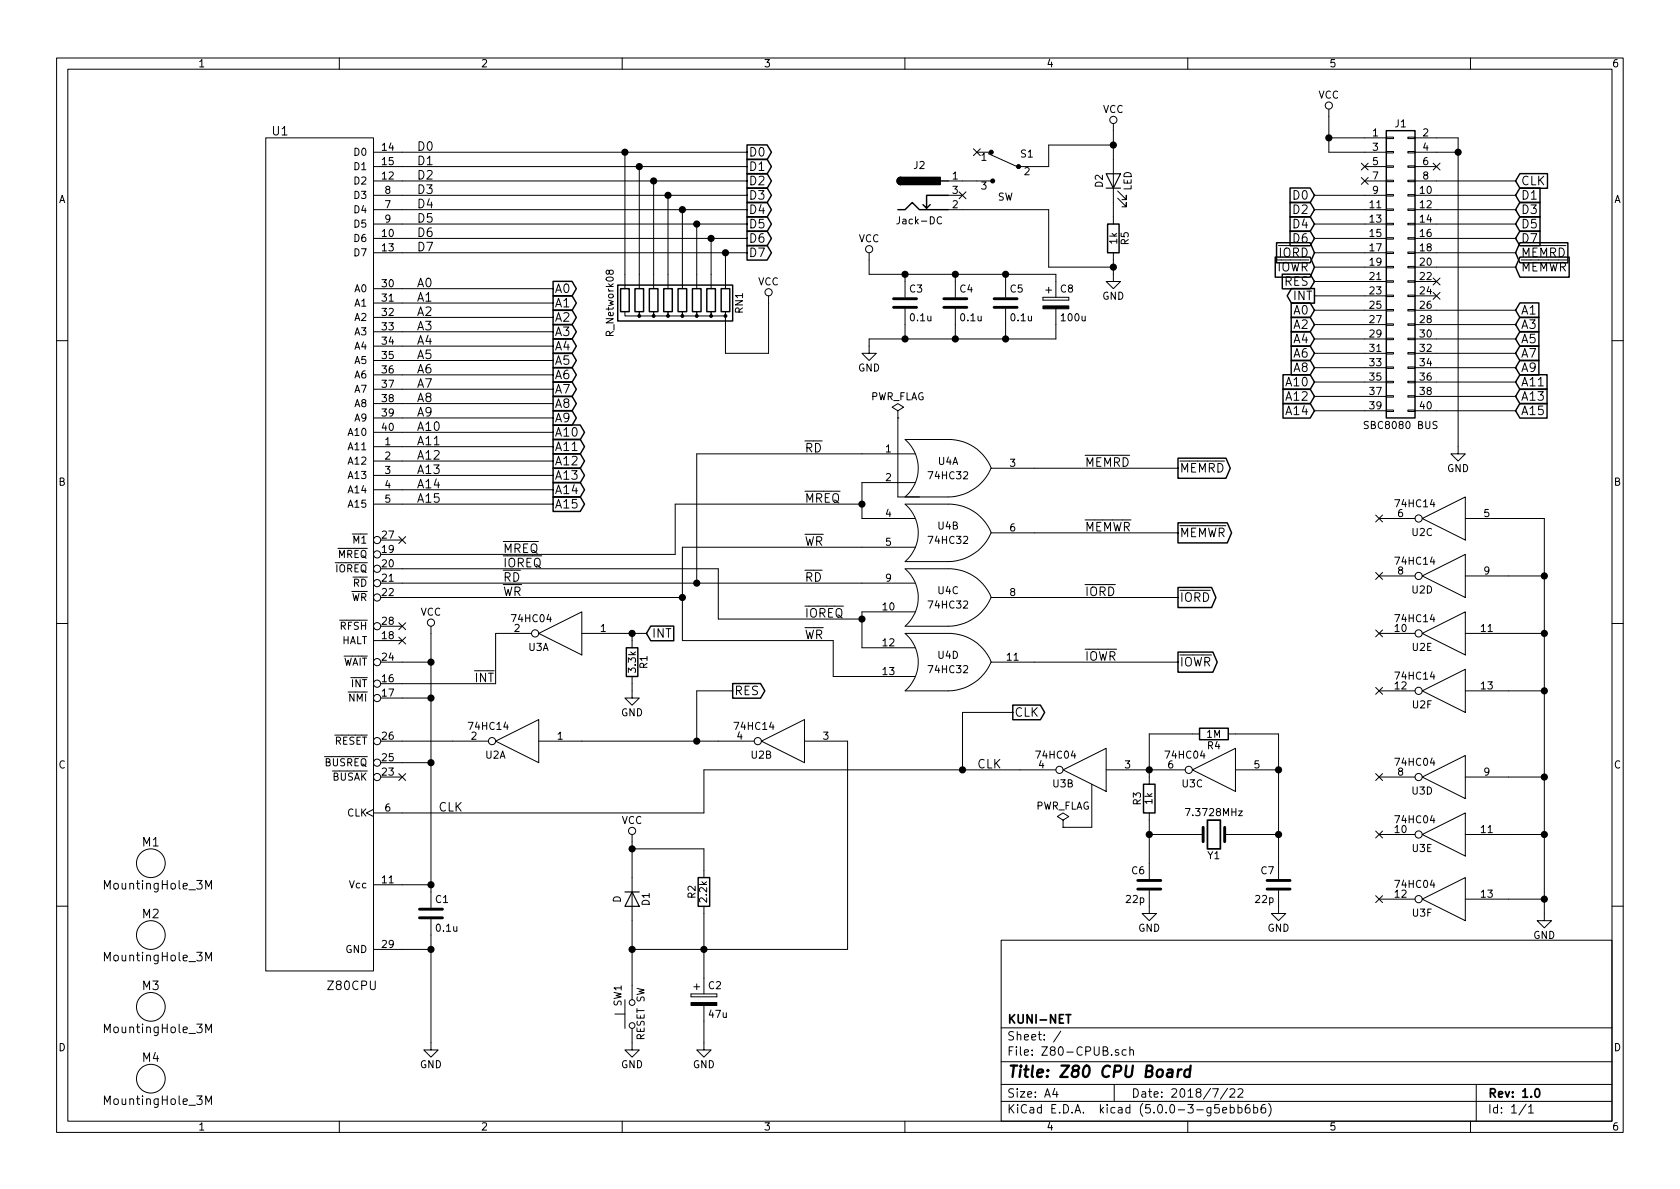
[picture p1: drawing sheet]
EESchema Schematic File Version 4
LIBS:Z80-CPUB-cache
EELAYER 26 0
EELAYER END
$Descr A4 11693 8268
encoding utf-8
Sheet 1 1
Title "Z80 CPU Board"
Date "2018/7/22"
Rev "1.0"
Comp "KUNI-NET"
Comment1 ""
Comment2 ""
Comment3 ""
Comment4 ""
$EndDescr
Text Label 2900 2000 0    60   ~ 0
A0
Text Label 2900 1050 0    60   ~ 0
D0
Text Label 2900 1150 0    60   ~ 0
D1
Text Label 2900 1250 0    60   ~ 0
D2
Text Label 2900 1350 0    60   ~ 0
D3
Text Label 2900 1450 0    60   ~ 0
D4
Text Label 2900 1550 0    60   ~ 0
D5
Text Label 2900 1650 0    60   ~ 0
D6
Text Label 2900 1750 0    60   ~ 0
D7
Text Label 2900 2100 0    60   ~ 0
A1
Text Label 2900 2200 0    60   ~ 0
A2
Text Label 2900 2300 0    60   ~ 0
A3
Text Label 2900 2400 0    60   ~ 0
A4
Text Label 2900 2500 0    60   ~ 0
A5
Text Label 2900 2600 0    60   ~ 0
A6
Text Label 2900 2700 0    60   ~ 0
A7
Text Label 2900 2800 0    60   ~ 0
A8
Text Label 2900 2900 0    60   ~ 0
A9
Text Label 2900 3000 0    60   ~ 0
A10
Text Label 2900 3100 0    60   ~ 0
A11
Text Label 2900 3200 0    60   ~ 0
A12
Text Label 2900 3300 0    60   ~ 0
A13
Text Label 2900 3400 0    60   ~ 0
A14
Text Label 2900 3500 0    60   ~ 0
A15
$Comp
L Device:Crystal Y1
U 1 1
P 8450 5800
F 0 "Y1" H 8450 5950 50  0000 C CNN
F 1 "7.3728MHz" H 8450 5650 50  0000 C CNN
F 2 "Crystals:Crystal_HC49-4H_Vertical" H 8450 5800 50  0001 C CNN
F 3 "" H 8450 5800 50  0001 C CNN
	1    8450 5800
	1    0    0    1   
$EndComp
$Comp
L Device:C C6
U 1 1
P 8000 6150
F 0 "C6" H 8025 6250 50  0000 L CNN
F 1 "22p" H 8025 6050 50  0000 L CNN
F 2 "Capacitors_THT:C_Rect_L4.0mm_W2.5mm_P2.50mm" H 8038 6000 50  0001 C CNN
F 3 "" H 8000 6150 50  0001 C CNN
	1    8000 6150
	-1   0    0    -1  
$EndComp
$Comp
L Device:C C7
U 1 1
P 8900 6150
F 0 "C7" H 8925 6250 50  0000 L CNN
F 1 "22p" H 8925 6050 50  0000 L CNN
F 2 "Capacitors_THT:C_Rect_L4.0mm_W2.5mm_P2.50mm" H 8938 6000 50  0001 C CNN
F 3 "" H 8900 6150 50  0001 C CNN
	1    8900 6150
	-1   0    0    -1  
$EndComp
$Comp
L power:GND #PWR01
U 1 1
P 8000 6300
F 0 "#PWR01" H 8000 6050 50  0001 C CNN
F 1 "GND" H 8000 6150 50  0000 C CNN
F 2 "" H 8000 6300 50  0001 C CNN
F 3 "" H 8000 6300 50  0001 C CNN
	1    8000 6300
	-1   0    0    -1  
$EndComp
$Comp
L power:GND #PWR02
U 1 1
P 8900 6300
F 0 "#PWR02" H 8900 6050 50  0001 C CNN
F 1 "GND" H 8900 6150 50  0000 C CNN
F 2 "" H 8900 6300 50  0001 C CNN
F 3 "" H 8900 6300 50  0001 C CNN
	1    8900 6300
	-1   0    0    -1  
$EndComp
$Comp
L Device:R R3
U 1 1
P 8000 5550
F 0 "R3" V 8080 5550 50  0000 C CNN
F 1 "1k" V 8000 5550 50  0000 C CNN
F 2 "Resistors_THT:R_Axial_DIN0207_L6.3mm_D2.5mm_P7.62mm_Horizontal" V 7930 5550 50  0001 C CNN
F 3 "" H 8000 5550 50  0001 C CNN
	1    8000 5550
	-1   0    0    -1  
$EndComp
$Comp
L Device:R R4
U 1 1
P 8450 5100
F 0 "R4" V 8530 5100 50  0000 C CNN
F 1 "1M" V 8450 5100 50  0000 C CNN
F 2 "Resistors_THT:R_Axial_DIN0207_L6.3mm_D2.5mm_P7.62mm_Horizontal" V 8380 5100 50  0001 C CNN
F 3 "" H 8450 5100 50  0001 C CNN
	1    8450 5100
	0    -1   1    0   
$EndComp
$Comp
L power:GND #PWR03
U 1 1
P 3000 7250
F 0 "#PWR03" H 3000 7000 50  0001 C CNN
F 1 "GND" H 3000 7100 50  0000 C CNN
F 2 "" H 3000 7250 50  0001 C CNN
F 3 "" H 3000 7250 50  0001 C CNN
	1    3000 7250
	1    0    0    -1  
$EndComp
$Comp
L Device:R R2
U 1 1
P 4900 6200
F 0 "R2" V 4980 6200 50  0000 C CNN
F 1 "2.2k" V 4900 6200 50  0000 C CNN
F 2 "Resistors_THT:R_Axial_DIN0207_L6.3mm_D2.5mm_P7.62mm_Horizontal" V 4830 6200 50  0001 C CNN
F 3 "" H 4900 6200 50  0001 C CNN
	1    4900 6200
	-1   0    0    -1  
$EndComp
$Comp
L power:VCC #PWR04
U 1 1
P 3000 4400
F 0 "#PWR04" H 3000 4250 50  0001 C CNN
F 1 "VCC" H 3000 4550 50  0000 C CNN
F 2 "" H 3000 4400 50  0001 C CNN
F 3 "" H 3000 4400 50  0001 C CNN
	1    3000 4400
	1    0    0    -1  
$EndComp
$Comp
L Device:R R1
U 1 1
P 4400 4600
F 0 "R1" V 4480 4600 50  0000 C CNN
F 1 "3.3k" V 4400 4600 50  0000 C CNN
F 2 "Resistors_THT:R_Axial_DIN0207_L6.3mm_D2.5mm_P7.62mm_Horizontal" V 4330 4600 50  0001 C CNN
F 3 "" H 4400 4600 50  0001 C CNN
	1    4400 4600
	1    0    0    -1  
$EndComp
NoConn ~ 2800 4450
NoConn ~ 2800 4350
$Comp
L Z80-CPUB-rescue:74LS32 U4
U 2 1
P 6600 3700
F 0 "U4" H 6600 3750 50  0000 C CNN
F 1 "74HC32" H 6600 3650 50  0000 C CNN
F 2 "Housings_DIP:DIP-14_W7.62mm_Socket" H 6600 3700 50  0001 C CNN
F 3 "" H 6600 3700 50  0001 C CNN
	2    6600 3700
	1    0    0    -1  
$EndComp
$Comp
L Z80-CPUB-rescue:74LS32 U4
U 3 1
P 6600 4150
F 0 "U4" H 6600 4200 50  0000 C CNN
F 1 "74HC32" H 6600 4100 50  0000 C CNN
F 2 "Housings_DIP:DIP-14_W7.62mm_Socket" H 6600 4150 50  0001 C CNN
F 3 "" H 6600 4150 50  0001 C CNN
	3    6600 4150
	1    0    0    -1  
$EndComp
$Comp
L Z80-CPUB-rescue:74LS32 U4
U 4 1
P 6600 4600
F 0 "U4" H 6600 4650 50  0000 C CNN
F 1 "74HC32" H 6600 4550 50  0000 C CNN
F 2 "Housings_DIP:DIP-14_W7.62mm_Socket" H 6600 4600 50  0001 C CNN
F 3 "" H 6600 4600 50  0001 C CNN
	4    6600 4600
	1    0    0    -1  
$EndComp
Text Label 7550 4150 0    60   ~ 0
~IORD
Text Label 7550 4600 0    60   ~ 0
~IOWR
Text Label 5600 4450 0    60   ~ 0
~WR
Text Label 5600 4300 0    60   ~ 0
~IOREQ
Text Label 5600 4050 0    60   ~ 0
~RD
Text Label 5600 3800 0    60   ~ 0
~WR
Text Label 5600 3500 0    60   ~ 0
~MREQ
Text Label 5600 3150 0    60   ~ 0
~RD
$Comp
L Z80-CPUB-rescue:SW_Push SW1
U 1 1
P 4400 7050
F 0 "SW1" H 4450 7150 50  0000 L CNN
F 1 "RESET SW" H 4400 6990 50  0000 C CNN
F 2 "Buttons_Switches_THT:SW_PUSH_6mm" H 4400 7250 50  0001 C CNN
F 3 "" H 4400 7250 50  0001 C CNN
	1    4400 7050
	0    -1   -1   0   
$EndComp
Text Label 7550 3250 0    60   ~ 0
~MEMRD
Text Label 7550 3700 0    60   ~ 0
~MEMWR
Text Label 3500 3850 0    60   ~ 0
~MREQ
Text Label 3500 3950 0    60   ~ 0
~IOREQ
Text Label 3500 4050 0    60   ~ 0
~RD
Text Label 3500 4150 0    60   ~ 0
~WR
$Comp
L Z80-CPUB-rescue:Z80CPU U1
U 1 1
P 2100 3400
F 0 "U1" H 1950 5900 60  0000 C CNN
F 1 "Z80CPU" H 2450 -50 60  0000 C CNN
F 2 "Housings_DIP:DIP-40_W15.24mm" H 1950 850 60  0001 C CNN
F 3 "" H 1950 850 60  0001 C CNN
	1    2100 3400
	1    0    0    -1  
$EndComp
$Comp
L Device:C C1
U 1 1
P 3000 6350
F 0 "C1" H 3025 6450 50  0000 L CNN
F 1 "0.1u" H 3025 6250 50  0000 L CNN
F 2 "Capacitors_THT:C_Rect_L4.0mm_W2.5mm_P2.50mm" H 3038 6200 50  0001 C CNN
F 3 "" H 3000 6350 50  0001 C CNN
	1    3000 6350
	1    0    0    -1  
$EndComp
$Comp
L Device:CP C2
U 1 1
P 4900 6950
F 0 "C2" H 4925 7050 50  0000 L CNN
F 1 "47u" H 4925 6850 50  0000 L CNN
F 2 "Capacitors_THT:CP_Radial_D4.0mm_P2.00mm" H 4938 6800 50  0001 C CNN
F 3 "" H 4900 6950 50  0001 C CNN
	1    4900 6950
	1    0    0    -1  
$EndComp
$Comp
L power:GND #PWR05
U 1 1
P 4900 7250
F 0 "#PWR05" H 4900 7000 50  0001 C CNN
F 1 "GND" H 4900 7100 50  0000 C CNN
F 2 "" H 4900 7250 50  0001 C CNN
F 3 "" H 4900 7250 50  0001 C CNN
	1    4900 7250
	1    0    0    -1  
$EndComp
Text Label 3050 5650 0    60   ~ 0
CLK
Text Label 6800 5350 0    60   ~ 0
CLK
Text Label 3300 4750 0    60   ~ 0
~INT
$Comp
L power:GND #PWR06
U 1 1
P 4400 7250
F 0 "#PWR06" H 4400 7000 50  0001 C CNN
F 1 "GND" H 4400 7100 50  0000 C CNN
F 2 "" H 4400 7250 50  0001 C CNN
F 3 "" H 4400 7250 50  0001 C CNN
	1    4400 7250
	1    0    0    -1  
$EndComp
NoConn ~ 2800 3750
$Comp
L power:PWR_FLAG #FLG07
U 1 1
P 7400 5750
F 0 "#FLG07" H 7400 5825 50  0001 C CNN
F 1 "PWR_FLAG" H 7400 5900 50  0000 C CNN
F 2 "" H 7400 5750 50  0001 C CNN
F 3 "" H 7400 5750 50  0001 C CNN
	1    7400 5750
	1    0    0    -1  
$EndComp
Text GLabel 5200 1050 2    60   Output ~ 0
D0
Text GLabel 5200 1150 2    60   Output ~ 0
D1
Text GLabel 5200 1250 2    60   Output ~ 0
D2
Text GLabel 5200 1350 2    60   Output ~ 0
D3
Text GLabel 5200 1450 2    60   Output ~ 0
D4
Text GLabel 5200 1550 2    60   Output ~ 0
D5
Text GLabel 5200 1650 2    60   Output ~ 0
D6
Text GLabel 5200 1750 2    60   Output ~ 0
D7
Text GLabel 3850 2000 2    60   Output ~ 0
A0
Text GLabel 3850 2100 2    60   Output ~ 0
A1
Text GLabel 3850 2200 2    60   Output ~ 0
A2
Text GLabel 3850 2300 2    60   Output ~ 0
A3
Text GLabel 3850 2400 2    60   Output ~ 0
A4
Text GLabel 3850 2500 2    60   Output ~ 0
A5
Text GLabel 3850 2600 2    60   Output ~ 0
A6
Text GLabel 3850 2700 2    60   Output ~ 0
A7
Text GLabel 3850 2800 2    60   Output ~ 0
A8
Text GLabel 3850 2900 2    60   Output ~ 0
A9
Text GLabel 3850 3000 2    60   Output ~ 0
A10
Text GLabel 3850 3100 2    60   Output ~ 0
A11
Text GLabel 3850 3200 2    60   Output ~ 0
A12
Text GLabel 3850 3300 2    60   Output ~ 0
A13
Text GLabel 3850 3400 2    60   Output ~ 0
A14
Text GLabel 3850 3500 2    60   Output ~ 0
A15
Text GLabel 8200 3250 2    60   Output ~ 0
~MEMRD
Text GLabel 8200 3700 2    60   Output ~ 0
~MEMWR
Text GLabel 8200 4150 2    60   Output ~ 0
~IORD
Text GLabel 8200 4600 2    60   Output ~ 0
~IOWR
Text GLabel 4500 4400 2    60   Input ~ 0
INT
$Comp
L Z80-CPUB-rescue:74HC14 U2
U 1 1
P 3600 5150
F 0 "U2" H 3750 5250 50  0000 C CNN
F 1 "74HC14" H 3800 5050 50  0000 C CNN
F 2 "Housings_DIP:DIP-14_W7.62mm_Socket" H 3600 5150 50  0001 C CNN
F 3 "" H 3600 5150 50  0001 C CNN
	1    3600 5150
	-1   0    0    1   
$EndComp
$Comp
L Z80-CPUB-rescue:74HC14 U2
U 2 1
P 5450 5150
F 0 "U2" H 5600 5250 50  0000 C CNN
F 1 "74HC14" H 5650 5050 50  0000 C CNN
F 2 "Housings_DIP:DIP-14_W7.62mm_Socket" H 5450 5150 50  0001 C CNN
F 3 "" H 5450 5150 50  0001 C CNN
	2    5450 5150
	-1   0    0    1   
$EndComp
Text GLabel 5100 4800 2    60   Output ~ 0
RES
$Comp
L Device:D D1
U 1 1
P 4400 6250
F 0 "D1" H 4400 6350 50  0000 C CNN
F 1 "D" H 4400 6150 50  0000 C CNN
F 2 "Diodes_THT:D_DO-41_SOD81_P10.16mm_Horizontal" H 4400 6250 50  0001 C CNN
F 3 "" H 4400 6250 50  0001 C CNN
	1    4400 6250
	0    1    1    0   
$EndComp
$Comp
L power:GND #PWR08
U 1 1
P 4400 4800
F 0 "#PWR08" H 4400 4550 50  0001 C CNN
F 1 "GND" H 4400 4650 50  0000 C CNN
F 2 "" H 4400 4800 50  0001 C CNN
F 3 "" H 4400 4800 50  0001 C CNN
	1    4400 4800
	1    0    0    -1  
$EndComp
$Comp
L Z80-CPUB-rescue:74LS32 U4
U 1 1
P 6600 3250
F 0 "U4" H 6600 3300 50  0000 C CNN
F 1 "74HC32" H 6600 3200 50  0000 C CNN
F 2 "Housings_DIP:DIP-14_W7.62mm_Socket" H 6600 3250 50  0001 C CNN
F 3 "" H 6600 3250 50  0001 C CNN
	1    6600 3250
	1    0    0    -1  
$EndComp
$Comp
L Device:R_Network08 RN1
U 1 1
P 4650 2100
F 0 "RN1" V 4150 2100 50  0000 C CNN
F 1 "R_Network08" V 5050 2100 50  0000 C CNN
F 2 "Resistors_THT:R_Array_SIP9" V 5125 2100 50  0001 C CNN
F 3 "" H 4650 2100 50  0001 C CNN
	1    4650 2100
	-1   0    0    1   
$EndComp
NoConn ~ 2800 5400
$Comp
L power:VCC #PWR09
U 1 1
P 5350 2100
F 0 "#PWR09" H 5350 1950 50  0001 C CNN
F 1 "VCC" H 5350 2250 50  0000 C CNN
F 2 "" H 5350 2100 50  0001 C CNN
F 3 "" H 5350 2100 50  0001 C CNN
	1    5350 2100
	1    0    0    -1  
$EndComp
$Comp
L Z80-CPUB-rescue:Conn_02x20_Odd_Even J1
U 1 1
P 9700 1850
F 0 "J1" H 9750 2850 50  0000 C CNN
F 1 "SBC8080 BUS" H 9750 750 50  0000 C CNN
F 2 "Pin_Headers:Pin_Header_Angled_2x20" H 9700 1850 50  0001 C CNN
F 3 "" H 9700 1850 50  0001 C CNN
	1    9700 1850
	1    0    0    -1  
$EndComp
$Comp
L power:VCC #PWR010
U 1 1
P 9250 800
F 0 "#PWR010" H 9250 650 50  0001 C CNN
F 1 "VCC" H 9250 950 50  0000 C CNN
F 2 "" H 9250 800 50  0001 C CNN
F 3 "" H 9250 800 50  0001 C CNN
	1    9250 800 
	1    0    0    -1  
$EndComp
$Comp
L power:GND #PWR011
U 1 1
P 10150 3100
F 0 "#PWR011" H 10150 2850 50  0001 C CNN
F 1 "GND" H 10150 2950 50  0000 C CNN
F 2 "" H 10150 3100 50  0001 C CNN
F 3 "" H 10150 3100 50  0001 C CNN
	1    10150 3100
	1    0    0    -1  
$EndComp
NoConn ~ 9500 1150
NoConn ~ 10000 1150
NoConn ~ 9500 1250
Text GLabel 9150 1350 0    60   Input ~ 0
D0
Text GLabel 10550 1350 2    60   Input ~ 0
D1
Text GLabel 9150 1450 0    60   Input ~ 0
D2
Text GLabel 10550 1450 2    60   Input ~ 0
D3
Text GLabel 9150 1550 0    60   Input ~ 0
D4
Text GLabel 10550 1550 2    60   Input ~ 0
D5
Text GLabel 9150 1650 0    60   Input ~ 0
D6
Text GLabel 10550 1650 2    60   Input ~ 0
D7
Text GLabel 9150 1750 0    60   Input ~ 0
~IORD
Text GLabel 9150 1850 0    60   Input ~ 0
~IOWR
Text GLabel 9150 1950 0    60   Input ~ 0
RES
Text GLabel 9150 2050 0    60   Output ~ 0
INT
Text GLabel 10550 1750 2    60   Input ~ 0
~MEMRD
Text GLabel 10550 1850 2    60   Input ~ 0
~MEMWR
NoConn ~ 10000 1950
NoConn ~ 10000 2050
Text GLabel 9150 2150 0    60   Input ~ 0
A0
Text GLabel 10550 2150 2    60   Input ~ 0
A1
Text GLabel 9150 2250 0    60   Input ~ 0
A2
Text GLabel 10550 2250 2    60   Input ~ 0
A3
Text GLabel 9150 2350 0    60   Input ~ 0
A4
Text GLabel 10550 2350 2    60   Input ~ 0
A5
Text GLabel 9150 2450 0    60   Input ~ 0
A6
Text GLabel 10550 2450 2    60   Input ~ 0
A7
Text GLabel 9150 2550 0    60   Input ~ 0
A8
Text GLabel 10550 2550 2    60   Input ~ 0
A9
Text GLabel 9150 2650 0    60   Input ~ 0
A10
Text GLabel 10550 2650 2    60   Input ~ 0
A11
Text GLabel 9150 2750 0    60   Input ~ 0
A12
Text GLabel 10550 2750 2    60   Input ~ 0
A13
Text GLabel 9150 2850 0    60   Input ~ 0
A14
Text GLabel 10550 2850 2    60   Input ~ 0
A15
$Comp
L Z80-CPUB-rescue:74HC04 U3
U 1 1
P 3900 4400
F 0 "U3" H 4050 4500 50  0000 C CNN
F 1 "74HC04" H 4100 4300 50  0000 C CNN
F 2 "Housings_DIP:DIP-14_W7.62mm_Socket" H 3900 4400 50  0001 C CNN
F 3 "" H 3900 4400 50  0001 C CNN
	1    3900 4400
	-1   0    0    1   
$EndComp
$Comp
L Z80-CPUB-rescue:74HC04 U3
U 2 1
P 7550 5350
F 0 "U3" H 7700 5450 50  0000 C CNN
F 1 "74HC04" H 7750 5250 50  0000 C CNN
F 2 "Housings_DIP:DIP-14_W7.62mm_Socket" H 7550 5350 50  0001 C CNN
F 3 "" H 7550 5350 50  0001 C CNN
	2    7550 5350
	-1   0    0    1   
$EndComp
$Comp
L Z80-CPUB-rescue:74HC04 U3
U 3 1
P 8450 5350
F 0 "U3" H 8600 5450 50  0000 C CNN
F 1 "74HC04" H 8650 5250 50  0000 C CNN
F 2 "Housings_DIP:DIP-14_W7.62mm_Socket" H 8450 5350 50  0001 C CNN
F 3 "" H 8450 5350 50  0001 C CNN
	3    8450 5350
	-1   0    0    1   
$EndComp
$Comp
L power:PWR_FLAG #FLG012
U 1 1
P 6250 2900
F 0 "#FLG012" H 6250 2975 50  0001 C CNN
F 1 "PWR_FLAG" H 6250 3050 50  0000 C CNN
F 2 "" H 6250 2900 50  0001 C CNN
F 3 "" H 6250 2900 50  0001 C CNN
	1    6250 2900
	1    0    0    -1  
$EndComp
$Comp
L power:VCC #PWR013
U 1 1
P 4400 5850
F 0 "#PWR013" H 4400 5700 50  0001 C CNN
F 1 "VCC" H 4400 6000 50  0000 C CNN
F 2 "" H 4400 5850 50  0001 C CNN
F 3 "" H 4400 5850 50  0001 C CNN
	1    4400 5850
	1    0    0    -1  
$EndComp
Wire Wire Line
	2800 1050 4350 1050
Wire Wire Line
	2800 1150 4450 1150
Wire Wire Line
	2800 1250 4550 1250
Wire Wire Line
	2800 1350 4650 1350
Wire Wire Line
	2800 1450 4750 1450
Wire Wire Line
	2800 1550 4850 1550
Wire Wire Line
	2800 1650 4950 1650
Wire Wire Line
	2800 1750 5050 1750
Wire Wire Line
	2800 2500 3850 2500
Wire Wire Line
	2800 2600 3850 2600
Wire Wire Line
	2800 2700 3850 2700
Wire Wire Line
	2800 2800 3850 2800
Wire Wire Line
	2800 2900 3850 2900
Wire Wire Line
	2800 3000 3850 3000
Wire Wire Line
	2800 3100 3850 3100
Wire Wire Line
	2800 3200 3850 3200
Wire Wire Line
	2800 3300 3850 3300
Wire Wire Line
	2800 3400 3850 3400
Wire Wire Line
	2800 3500 3850 3500
Wire Wire Line
	2800 2000 3850 2000
Wire Wire Line
	2800 2100 3850 2100
Wire Wire Line
	2800 2200 3850 2200
Wire Wire Line
	2800 2300 3850 2300
Wire Wire Line
	2800 2400 3850 2400
Wire Wire Line
	2800 3950 5000 3950
Wire Wire Line
	8900 5100 8900 5350
Wire Wire Line
	8300 5800 8000 5800
Connection ~ 8000 5800
Wire Wire Line
	8600 5800 8900 5800
Connection ~ 8900 5800
Wire Wire Line
	8000 5100 8000 5350
Wire Wire Line
	8000 5700 8000 5800
Wire Wire Line
	8300 5100 8000 5100
Connection ~ 8000 5350
Wire Wire Line
	8600 5100 8900 5100
Connection ~ 8900 5350
Wire Wire Line
	2800 4750 3450 4750
Wire Wire Line
	3450 4750 3450 4400
Wire Wire Line
	3000 4850 2800 4850
Wire Wire Line
	3000 4400 3000 4600
Connection ~ 3000 4850
Wire Wire Line
	2800 4600 3000 4600
Connection ~ 3000 4600
Wire Wire Line
	6000 3350 6000 3500
Wire Wire Line
	6000 4250 6000 4300
Wire Wire Line
	2800 3850 4700 3850
Wire Wire Line
	4700 3850 4700 3500
Wire Wire Line
	4700 3500 6000 3500
Connection ~ 6000 3500
Wire Wire Line
	5000 3950 5000 4300
Wire Wire Line
	5000 4300 6000 4300
Connection ~ 6000 4300
Wire Wire Line
	4850 4050 4850 3150
Wire Wire Line
	4850 3150 6000 3150
Connection ~ 4850 4050
Wire Wire Line
	2800 4150 4750 4150
Wire Wire Line
	4750 3800 4750 4150
Wire Wire Line
	4750 3800 6000 3800
Wire Wire Line
	4750 4450 5800 4450
Connection ~ 4750 4150
Wire Wire Line
	7200 4150 8200 4150
Wire Wire Line
	7200 4600 8200 4600
Wire Wire Line
	7200 3700 8200 3700
Wire Wire Line
	7200 3250 8200 3250
Wire Wire Line
	2800 6150 3000 6150
Wire Wire Line
	3000 6500 3000 6600
Wire Wire Line
	5900 6600 5900 5150
Wire Wire Line
	4400 6600 4900 6600
Wire Wire Line
	4900 7100 4900 7250
Wire Wire Line
	4900 5350 6700 5350
Wire Wire Line
	2800 6600 3000 6600
Connection ~ 3000 6600
Wire Wire Line
	4900 6350 4900 6600
Wire Wire Line
	7400 5750 7600 5750
Wire Wire Line
	7600 5750 7600 5450
Wire Wire Line
	2800 4050 4850 4050
Wire Wire Line
	2800 5650 4900 5650
Wire Wire Line
	4900 5650 4900 5350
Wire Wire Line
	2800 5150 3150 5150
Wire Wire Line
	4400 6400 4400 6600
Connection ~ 4400 6600
Connection ~ 4900 6600
Connection ~ 3000 6150
Wire Wire Line
	4900 5900 4900 6050
Wire Wire Line
	4400 5850 4400 5900
Wire Wire Line
	5800 4450 5800 4700
Wire Wire Line
	5800 4700 6000 4700
Wire Wire Line
	4050 5150 4850 5150
Wire Wire Line
	4850 5150 4850 4800
Wire Wire Line
	4850 4800 5100 4800
Connection ~ 4850 5150
Wire Wire Line
	4350 4400 4400 4400
Wire Wire Line
	4400 4400 4400 4450
Connection ~ 4400 4400
Wire Wire Line
	4400 4750 4400 4800
Wire Wire Line
	2800 5300 3000 5300
Connection ~ 3000 5300
Wire Wire Line
	4350 1900 4350 1050
Connection ~ 4350 1050
Wire Wire Line
	4450 1900 4450 1150
Connection ~ 4450 1150
Wire Wire Line
	4550 1900 4550 1250
Connection ~ 4550 1250
Wire Wire Line
	4650 1900 4650 1350
Connection ~ 4650 1350
Wire Wire Line
	4750 1900 4750 1450
Connection ~ 4750 1450
Wire Wire Line
	4850 1900 4850 1550
Connection ~ 4850 1550
Wire Wire Line
	4950 1900 4950 1650
Connection ~ 4950 1650
Wire Wire Line
	5050 1900 5050 1750
Connection ~ 5050 1750
Wire Wire Line
	5050 2300 5050 2450
Wire Wire Line
	5050 2450 5350 2450
Wire Wire Line
	5350 2450 5350 2100
Wire Wire Line
	9250 800  9250 950 
Wire Wire Line
	9250 950  9500 950 
Wire Wire Line
	9250 1050 9500 1050
Connection ~ 9250 950 
Wire Wire Line
	10000 950  10150 950 
Wire Wire Line
	10150 950  10150 1050
Wire Wire Line
	10000 1050 10150 1050
Connection ~ 10150 1050
Wire Wire Line
	10550 1350 10000 1350
Wire Wire Line
	9150 1350 9500 1350
Wire Wire Line
	9150 1450 9500 1450
Wire Wire Line
	10550 1450 10000 1450
Wire Wire Line
	10000 1550 10550 1550
Wire Wire Line
	10550 1650 10000 1650
Wire Wire Line
	9150 1950 9500 1950
Wire Wire Line
	9150 1850 9500 1850
Wire Wire Line
	9150 1750 9500 1750
Wire Wire Line
	9150 1650 9500 1650
Wire Wire Line
	9500 1550 9150 1550
Wire Wire Line
	10550 1750 10000 1750
Wire Wire Line
	10550 1850 10000 1850
Wire Wire Line
	9150 2050 9500 2050
Wire Wire Line
	9150 2150 9500 2150
Wire Wire Line
	10550 2150 10000 2150
Wire Wire Line
	10550 2250 10000 2250
Wire Wire Line
	10000 2350 10550 2350
Wire Wire Line
	10550 2450 10000 2450
Wire Wire Line
	10000 2550 10550 2550
Wire Wire Line
	10000 2650 10550 2650
Wire Wire Line
	10550 2750 10000 2750
Wire Wire Line
	10000 2850 10550 2850
Wire Wire Line
	9150 2250 9500 2250
Wire Wire Line
	9150 2350 9500 2350
Wire Wire Line
	9150 2450 9500 2450
Wire Wire Line
	9150 2550 9500 2550
Wire Wire Line
	9150 2650 9500 2650
Wire Wire Line
	9150 2750 9500 2750
Wire Wire Line
	9150 2850 9500 2850
Wire Wire Line
	6250 2900 6250 3450
Wire Wire Line
	6250 3450 6400 3450
Wire Wire Line
	4400 5900 4900 5900
Connection ~ 4400 5900
$Comp
L power:GND #PWR014
U 1 1
P 6050 2400
F 0 "#PWR014" H 6050 2150 50  0001 C CNN
F 1 "GND" H 6050 2250 50  0000 C CNN
F 2 "" H 6050 2400 50  0001 C CNN
F 3 "" H 6050 2400 50  0001 C CNN
	1    6050 2400
	1    0    0    -1  
$EndComp
$Comp
L Device:C C3
U 1 1
P 6300 2100
F 0 "C3" H 6325 2200 50  0000 L CNN
F 1 "0.1u" H 6325 2000 50  0000 L CNN
F 2 "Capacitors_THT:C_Rect_L4.0mm_W2.5mm_P2.50mm" H 6338 1950 50  0001 C CNN
F 3 "" H 6300 2100 50  0001 C CNN
	1    6300 2100
	1    0    0    -1  
$EndComp
$Comp
L Device:C C4
U 1 1
P 6650 2100
F 0 "C4" H 6675 2200 50  0000 L CNN
F 1 "0.1u" H 6675 2000 50  0000 L CNN
F 2 "Capacitors_THT:C_Rect_L4.0mm_W2.5mm_P2.50mm" H 6688 1950 50  0001 C CNN
F 3 "" H 6650 2100 50  0001 C CNN
	1    6650 2100
	1    0    0    -1  
$EndComp
$Comp
L Device:C C5
U 1 1
P 7000 2100
F 0 "C5" H 7025 2200 50  0000 L CNN
F 1 "0.1u" H 7025 2000 50  0000 L CNN
F 2 "Capacitors_THT:C_Rect_L4.0mm_W2.5mm_P2.50mm" H 7038 1950 50  0001 C CNN
F 3 "" H 7000 2100 50  0001 C CNN
	1    7000 2100
	1    0    0    -1  
$EndComp
Wire Wire Line
	6300 2250 6300 2350
Wire Wire Line
	6050 1900 6300 1900
Wire Wire Line
	7000 1900 7000 1950
Wire Wire Line
	6650 1900 6650 1950
Connection ~ 6650 1900
Wire Wire Line
	6050 2350 6300 2350
Wire Wire Line
	7000 2350 7000 2250
Wire Wire Line
	6650 2250 6650 2350
Connection ~ 6650 2350
$Comp
L Z80-CPUB-rescue:74HC04 U3
U 4 1
P 10050 5400
F 0 "U3" H 10200 5500 50  0000 C CNN
F 1 "74HC04" H 10250 5300 50  0000 C CNN
F 2 "Housings_DIP:DIP-14_W7.62mm_Socket" H 10050 5400 50  0001 C CNN
F 3 "" H 10050 5400 50  0001 C CNN
	4    10050 5400
	-1   0    0    1   
$EndComp
NoConn ~ 9600 5400
$Comp
L power:GND #PWR015
U 1 1
P 10750 6350
F 0 "#PWR015" H 10750 6100 50  0001 C CNN
F 1 "GND" H 10750 6200 50  0000 C CNN
F 2 "" H 10750 6350 50  0001 C CNN
F 3 "" H 10750 6350 50  0001 C CNN
	1    10750 6350
	-1   0    0    -1  
$EndComp
Wire Wire Line
	10750 5400 10500 5400
Wire Wire Line
	10750 3600 10750 4000
$Comp
L Z80-CPUB-rescue:74HC04 U3
U 5 1
P 10050 5800
F 0 "U3" H 10200 5900 50  0000 C CNN
F 1 "74HC04" H 10250 5700 50  0000 C CNN
F 2 "Housings_DIP:DIP-14_W7.62mm_Socket" H 10050 5800 50  0001 C CNN
F 3 "" H 10050 5800 50  0001 C CNN
	5    10050 5800
	-1   0    0    1   
$EndComp
$Comp
L Z80-CPUB-rescue:74HC04 U3
U 6 1
P 10050 6250
F 0 "U3" H 10200 6350 50  0000 C CNN
F 1 "74HC04" H 10250 6150 50  0000 C CNN
F 2 "Housings_DIP:DIP-14_W7.62mm_Socket" H 10050 6250 50  0001 C CNN
F 3 "" H 10050 6250 50  0001 C CNN
	6    10050 6250
	-1   0    0    1   
$EndComp
Wire Wire Line
	10500 5800 10750 5800
Connection ~ 10750 5800
Wire Wire Line
	10500 6250 10750 6250
Connection ~ 10750 6250
Text GLabel 7050 4950 2    60   Output ~ 0
CLK
Wire Wire Line
	6700 5350 6700 4950
Wire Wire Line
	6700 4950 7050 4950
Connection ~ 6700 5350
Text GLabel 10550 1250 2    60   Input ~ 0
CLK
Wire Wire Line
	10550 1250 10000 1250
$Comp
L Z80-CPUB-rescue:74HC14 U2
U 3 1
P 10050 3600
F 0 "U2" H 10200 3700 50  0000 C CNN
F 1 "74HC14" H 10250 3500 50  0000 C CNN
F 2 "Housings_DIP:DIP-14_W7.62mm_Socket" H 10050 3600 50  0001 C CNN
F 3 "" H 10050 3600 50  0001 C CNN
	3    10050 3600
	-1   0    0    1   
$EndComp
$Comp
L Z80-CPUB-rescue:74HC14 U2
U 4 1
P 10050 4000
F 0 "U2" H 10200 4100 50  0000 C CNN
F 1 "74HC14" H 10250 3900 50  0000 C CNN
F 2 "Housings_DIP:DIP-14_W7.62mm_Socket" H 10050 4000 50  0001 C CNN
F 3 "" H 10050 4000 50  0001 C CNN
	4    10050 4000
	-1   0    0    1   
$EndComp
$Comp
L Z80-CPUB-rescue:74HC14 U2
U 5 1
P 10050 4400
F 0 "U2" H 10200 4500 50  0000 C CNN
F 1 "74HC14" H 10250 4300 50  0000 C CNN
F 2 "Housings_DIP:DIP-14_W7.62mm_Socket" H 10050 4400 50  0001 C CNN
F 3 "" H 10050 4400 50  0001 C CNN
	5    10050 4400
	-1   0    0    1   
$EndComp
$Comp
L Z80-CPUB-rescue:74HC14 U2
U 6 1
P 10050 4800
F 0 "U2" H 10200 4900 50  0000 C CNN
F 1 "74HC14" H 10250 4700 50  0000 C CNN
F 2 "Housings_DIP:DIP-14_W7.62mm_Socket" H 10050 4800 50  0001 C CNN
F 3 "" H 10050 4800 50  0001 C CNN
	6    10050 4800
	-1   0    0    1   
$EndComp
Wire Wire Line
	10500 3600 10750 3600
Connection ~ 10750 5400
Wire Wire Line
	10500 4000 10750 4000
Connection ~ 10750 4000
Wire Wire Line
	10500 4400 10750 4400
Connection ~ 10750 4400
Wire Wire Line
	10500 4800 10750 4800
Connection ~ 10750 4800
NoConn ~ 9600 3600
NoConn ~ 9600 4000
NoConn ~ 9600 4400
NoConn ~ 9600 4800
NoConn ~ 9600 5800
NoConn ~ 9600 6250
Wire Wire Line
	6300 1900 6300 1950
$Comp
L Z80-CPUB-rescue:Jack-DC J2
U 1 1
P 6400 1350
F 0 "J2" H 6400 1560 50  0000 C CNN
F 1 "Jack-DC" H 6400 1175 50  0000 C CNN
F 2 "Connectors:JACK_ALIM" H 6450 1310 50  0001 C CNN
F 3 "" H 6450 1310 50  0001 C CNN
	1    6400 1350
	1    0    0    -1  
$EndComp
$Comp
L Device:CP C8
U 1 1
P 7350 2100
F 0 "C8" H 7375 2200 50  0000 L CNN
F 1 "100u" H 7375 2000 50  0000 L CNN
F 2 "Capacitors_THT:CP_Radial_D7.5mm_P2.50mm" H 7388 1950 50  0001 C CNN
F 3 "" H 7350 2100 50  0001 C CNN
	1    7350 2100
	1    0    0    -1  
$EndComp
Wire Wire Line
	6050 1800 6050 1900
Connection ~ 6300 1900
Wire Wire Line
	6050 2400 6050 2350
Connection ~ 6300 2350
Wire Wire Line
	7350 1900 7350 1950
Connection ~ 7000 1900
Wire Wire Line
	7350 2350 7350 2250
Connection ~ 7000 2350
$Comp
L power:VCC #PWR016
U 1 1
P 7750 900
F 0 "#PWR016" H 7750 750 50  0001 C CNN
F 1 "VCC" H 7750 1050 50  0000 C CNN
F 2 "" H 7750 900 50  0001 C CNN
F 3 "" H 7750 900 50  0001 C CNN
	1    7750 900 
	1    0    0    -1  
$EndComp
$Comp
L power:GND #PWR017
U 1 1
P 7750 1900
F 0 "#PWR017" H 7750 1650 50  0001 C CNN
F 1 "GND" H 7750 1750 50  0000 C CNN
F 2 "" H 7750 1900 50  0001 C CNN
F 3 "" H 7750 1900 50  0001 C CNN
	1    7750 1900
	1    0    0    -1  
$EndComp
$Comp
L Z80-CPUB-rescue:EG1218 S1
U 1 1
P 7000 1150
F 0 "S1" H 6850 1240 50  0000 C CNN
F 1 "SW" H 7000 940 50  0000 C CNN
F 2 "digikey-footprints:Switch_Slide_11.6x4mm_EG1218" H 7200 1350 50  0001 L CNN
F 3 "http://spec_sheets.e-switch.com/specs/P040040.pdf" H 7200 1450 60  0001 L CNN
F 4 "EG1903-ND" H 7200 1550 60  0001 L CNN "Digi-Key_PN"
F 5 "EG1218" H 7200 1650 60  0001 L CNN "MPN"
F 6 "Switches" H 7200 1750 60  0001 L CNN "Category"
F 7 "Slide Switches" H 7200 1850 60  0001 L CNN "Family"
F 8 "http://spec_sheets.e-switch.com/specs/P040040.pdf" H 7200 1950 60  0001 L CNN "DK_Datasheet_Link"
F 9 "/product-detail/en/e-switch/EG1218/EG1903-ND/101726" H 7200 2050 60  0001 L CNN "DK_Detail_Page"
F 10 "SWITCH SLIDE SPDT 200MA 30V" H 7200 2150 60  0001 L CNN "Description"
F 11 "E-Switch" H 7200 2250 60  0001 L CNN "Manufacturer"
F 12 "Active" H 7200 2350 60  0001 L CNN "Status"
	1    7000 1150
	-1   0    0    -1  
$EndComp
Wire Wire Line
	7300 1000 7300 1150
Wire Wire Line
	7300 1150 7200 1150
Wire Wire Line
	6800 1250 6700 1250
Wire Wire Line
	6700 1450 7300 1450
Wire Wire Line
	7300 1450 7300 1850
$Comp
L power:VCC #PWR018
U 1 1
P 6050 1800
F 0 "#PWR018" H 6050 1650 50  0001 C CNN
F 1 "VCC" H 6050 1950 50  0000 C CNN
F 2 "" H 6050 1800 50  0001 C CNN
F 3 "" H 6050 1800 50  0001 C CNN
	1    6050 1800
	1    0    0    -1  
$EndComp
NoConn ~ 6800 1050
NoConn ~ 6700 1350
$Comp
L Z80-CPUB-rescue:MountingHole_3M M1
U 1 1
P 1050 6000
F 0 "M1" H 1050 6150 60  0000 C CNN
F 1 "MountingHole_3M" H 1100 5850 60  0000 C CNN
F 2 "Mounting_Holes:MountingHole_3.2mm_M3" H 1050 6000 60  0001 C CNN
F 3 "" H 1050 6000 60  0001 C CNN
	1    1050 6000
	1    0    0    -1  
$EndComp
$Comp
L Z80-CPUB-rescue:MountingHole_3M M2
U 1 1
P 1050 6500
F 0 "M2" H 1050 6650 60  0000 C CNN
F 1 "MountingHole_3M" H 1100 6350 60  0000 C CNN
F 2 "Mounting_Holes:MountingHole_3.2mm_M3" H 1050 6500 60  0001 C CNN
F 3 "" H 1050 6500 60  0001 C CNN
	1    1050 6500
	1    0    0    -1  
$EndComp
$Comp
L Z80-CPUB-rescue:MountingHole_3M M3
U 1 1
P 1050 7000
F 0 "M3" H 1050 7150 60  0000 C CNN
F 1 "MountingHole_3M" H 1100 6850 60  0000 C CNN
F 2 "Mounting_Holes:MountingHole_3.2mm_M3" H 1050 7000 60  0001 C CNN
F 3 "" H 1050 7000 60  0001 C CNN
	1    1050 7000
	1    0    0    -1  
$EndComp
$Comp
L Z80-CPUB-rescue:MountingHole_3M M4
U 1 1
P 1050 7500
F 0 "M4" H 1050 7650 60  0000 C CNN
F 1 "MountingHole_3M" H 1100 7350 60  0000 C CNN
F 2 "Mounting_Holes:MountingHole_3.2mm_M3" H 1050 7500 60  0001 C CNN
F 3 "" H 1050 7500 60  0001 C CNN
	1    1050 7500
	1    0    0    -1  
$EndComp
$Comp
L Device:LED D2
U 1 1
P 7750 1250
F 0 "D2" H 7750 1350 50  0000 C CNN
F 1 "LED" H 7750 1150 50  0000 C CNN
F 2 "LEDs:LED_D3.0mm" H 7750 1250 50  0001 C CNN
F 3 "" H 7750 1250 50  0001 C CNN
	1    7750 1250
	0    -1   -1   0   
$EndComp
Wire Wire Line
	7300 1000 7750 1000
Wire Wire Line
	7750 900  7750 1000
Connection ~ 7750 1000
$Comp
L Device:R R5
U 1 1
P 7750 1650
F 0 "R5" V 7830 1650 50  0000 C CNN
F 1 "1k" V 7750 1650 50  0000 C CNN
F 2 "Resistors_THT:R_Axial_DIN0207_L6.3mm_D2.5mm_P7.62mm_Horizontal" V 7680 1650 50  0001 C CNN
F 3 "" H 7750 1650 50  0001 C CNN
	1    7750 1650
	1    0    0    -1  
$EndComp
Wire Wire Line
	7750 1400 7750 1500
Wire Wire Line
	7750 1800 7750 1850
Wire Wire Line
	7300 1850 7750 1850
Connection ~ 7750 1850
Wire Wire Line
	8000 5800 8000 6000
Wire Wire Line
	8900 5800 8900 6000
Wire Wire Line
	8000 5350 8000 5400
Wire Wire Line
	8900 5350 8900 5800
Wire Wire Line
	3000 4850 3000 5300
Wire Wire Line
	3000 4600 3000 4850
Wire Wire Line
	6000 3500 6000 3600
Wire Wire Line
	6000 4300 6000 4500
Wire Wire Line
	4850 4050 6000 4050
Wire Wire Line
	4750 4150 4750 4450
Wire Wire Line
	3000 6600 3000 7250
Wire Wire Line
	4400 6600 4400 6850
Wire Wire Line
	4900 6600 5900 6600
Wire Wire Line
	4900 6600 4900 6800
Wire Wire Line
	3000 6150 3000 6200
Wire Wire Line
	4850 5150 5000 5150
Wire Wire Line
	4400 4400 4500 4400
Wire Wire Line
	3000 5300 3000 6150
Wire Wire Line
	4350 1050 5200 1050
Wire Wire Line
	4450 1150 5200 1150
Wire Wire Line
	4550 1250 5200 1250
Wire Wire Line
	4650 1350 5200 1350
Wire Wire Line
	4750 1450 5200 1450
Wire Wire Line
	4850 1550 5200 1550
Wire Wire Line
	4950 1650 5200 1650
Wire Wire Line
	5050 1750 5200 1750
Wire Wire Line
	9250 950  9250 1050
Wire Wire Line
	10150 1050 10150 3100
Wire Wire Line
	4400 5900 4400 6100
Wire Wire Line
	6650 1900 7000 1900
Wire Wire Line
	6650 2350 7000 2350
Wire Wire Line
	10750 5800 10750 6250
Wire Wire Line
	10750 6250 10750 6350
Wire Wire Line
	6700 5350 7100 5350
Wire Wire Line
	10750 5400 10750 5800
Wire Wire Line
	10750 4000 10750 4400
Wire Wire Line
	10750 4400 10750 4800
Wire Wire Line
	10750 4800 10750 5400
Wire Wire Line
	6300 1900 6650 1900
Wire Wire Line
	6300 2350 6650 2350
Wire Wire Line
	7000 1900 7350 1900
Wire Wire Line
	7000 2350 7350 2350
Wire Wire Line
	7750 1000 7750 1100
Wire Wire Line
	7750 1850 7750 1900
$EndSCHEMATC
